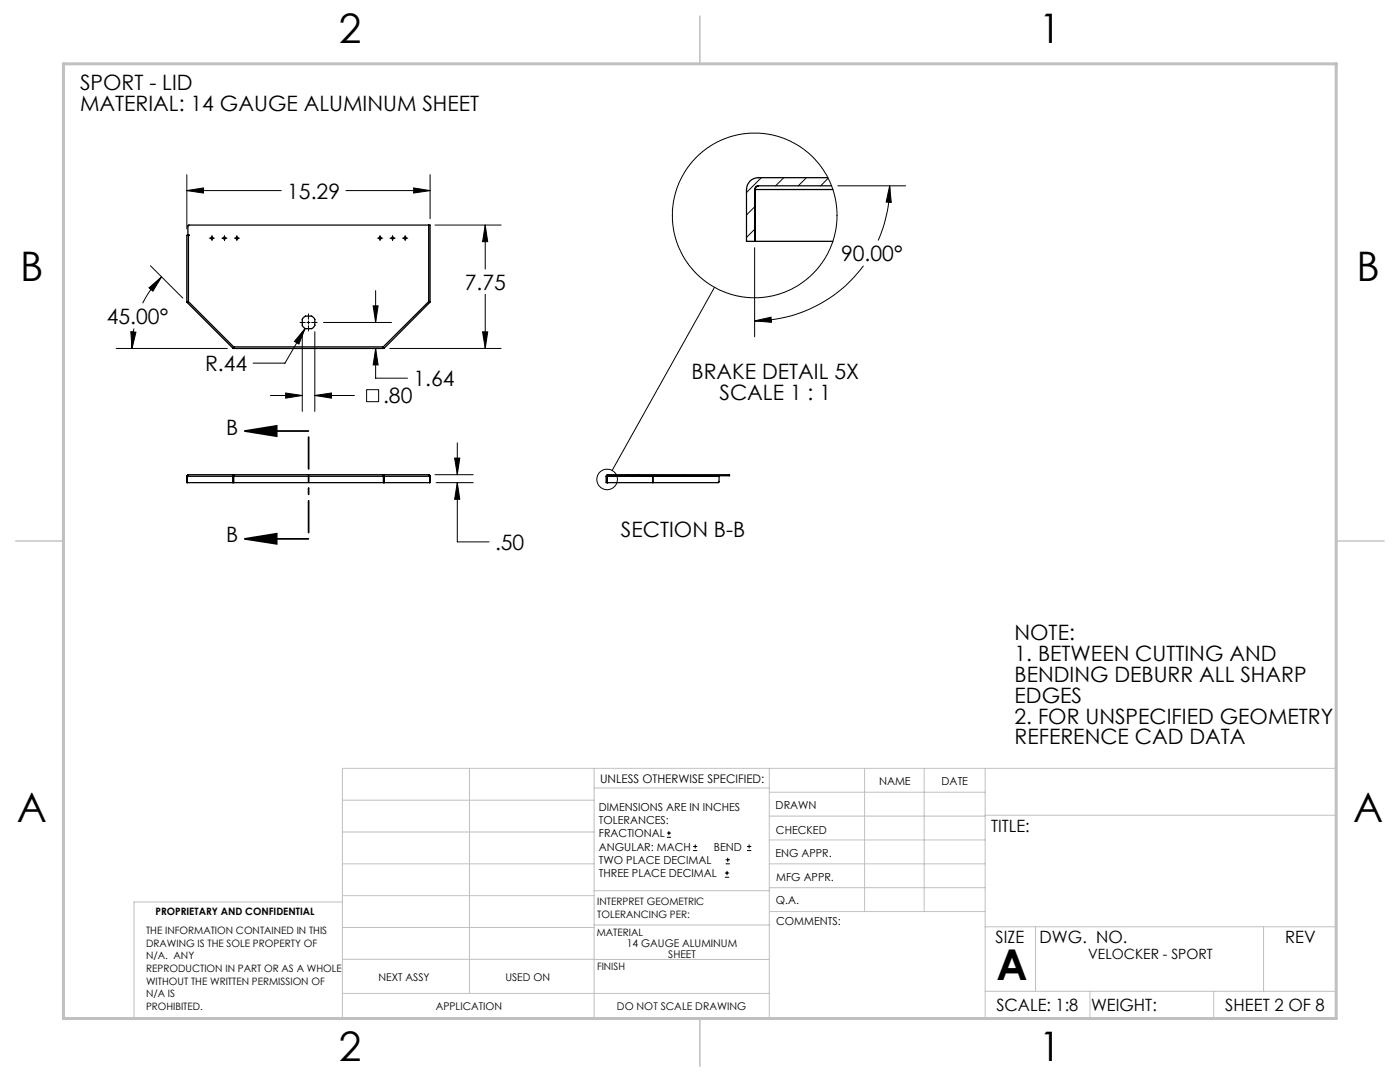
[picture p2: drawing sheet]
<svg xmlns="http://www.w3.org/2000/svg" width="279mm" height="216mm" viewBox="0 0 279 216" stroke-linecap="round" stroke-linejoin="round" font-family="sans-serif">
<g fill="none" stroke="#000" stroke-width=".2">
<path d="M37.3 34.9v10.8M37.3 38h18.8M37.3 38l3.3-.5v1zM69 38h16.8M82.6 37.5l3.2 .5-3.2 .5zM85.8 34.9v8.7M151.9 35.5l-2.9 2.9M156.4 35.5l-1.6 1.6M160.9 35.5l-1.6 1.6M165.3 35.6l-1.5 1.5M167.2 37.1h13.5M177.6 37.1l.3 3.3-1.1-.1z"/>
<path d="M177.6 37.1a26.7 26.7 0 0 1-2.3 10.9M29.7 57.4l2.5-2.2-1.7 2.9zM30 53l6.5 6.5M32.2 55.2a21 21 0 0 0-3.7 5.3M41.8 47.5h1M42.3 47v1M44.3 47.5h1M44.8 47v1M46.8 47.5h1M47.3 47v1M75 58v6.3M75.4 47.5h1"/>
<path d="M75.8 47v1M77.8 47.5h1.1M78.4 47v1M80.3 47.5h1.1M80.9 47v1M86.8 44.9h13.2M96.8 44.9v8.8M96.8 58.7v10.8M96.8 44.9l.5 3.3h-1zM142.6 57.3l-20.4 36.6M150.6 49.4v17.8M150.6 41.3l-1.6 1.6"/>
<path d="M150.6 45.8l-1.6 1.6M172.3 53a27.1 27.1 0 0 1-21.7 11M23.2 69.5h22.2M26.1 66.2l1 .1-.7 3.2zM26.7 65.5l-.3 2.5v1.5M54 78.9h6.3M57 78.4l3.3 .5-3.3 .5zM59.9 64.3h1M60.3 66.2v15.9M60.9 65.5l-4 7h-6.4M60.9 65.5l-1.2 3.2-.9-.6zM61.2 64.3h.7"/>
<path d="M61.6 62.6v1.1M61.6 64v.7M61.6 65v1M62.2 64.3h1.1M62.8 66.2v15.9M62.8 78.9h7.9M62.8 78.9l3.3-.5v1zM64.6 64.3h13.5M73.2 77.8h2.4v2.4h-2.4zM74.5 61h1l-.5 3.3zM75 69.5v6h6.3M75 69.5l.5 3.3h-1z"/>
<path d="M77.8 69.5h22.2M96.3 66.2h1l-.5 3.3zM150.6 64l3.3-.7 .1 1zM86.8 94.7h7.6M87 96.3h7.4M90.7 91.4h1.1l-.5 3.3zM91.3 96.3v11.8h6.3M91.3 88.4v6.3M91.3 96.3l.5 3.3h-1.1zM123 94.7l-.2 .2M127.5 94.7l-.1 .1M132 94.7l-.2 .2"/>
<path d="M136.5 94.7l-.2 .2M141 94.7l-.2 .2M145.5 94.7l-.2 .2M133.1 167.1h.8M133.1 166.2h.8M133.5 165.8v.9M138.3 169.7h.8M138.3 168.9h.8M138.7 168.5v.8M144.7 175h.8M144.7 174.2h.8M144.8 172.4h.9"/>
<path d="M144.8 171.6h.9M145.1 173.8v.8M145.2 171.1v.9M149.1 169.7h.8M149.1 168.9h.8M149.5 168.5v.8"/>
<circle cx="150.6" cy="43" r="16.4"/>
<circle cx="121.2" cy="95.7" r="2.05"/>
</g>
<path d="M48.9 86l6.3-1v2zM48.9 86h12.7M48.9 107.5l6.3-1v2zM48.9 107.5h12.7" fill="none" stroke="#000" stroke-width=".35"/>
<path d="M61.6 86v21.5" fill="none" stroke="#000" stroke-width=".35" stroke-dasharray="6.3 1.3 1.3 1.3 1.3 1.3" stroke-dashoffset="-1.2"/>
<g fill="none" stroke="#c0c0c0" stroke-width=".2">
<path d="M68.3 159.7h50.3M93.7 153.3v44.9M118.6 153.3v49.9M118.6 157.2h34.9M153.5 153.3v49.9M153.5 158.1h43.1M172.5 153.3v28.6M184.4 153.3v28.6M196.6 153.3v49.9M68.3 180h-41.6v23.2h240v-49.9h-198.4v49.9M68.3 178.7h50.3M68.3 172.4h50.3"/>
<path d="M68.3 166h50.3M118.6 177.7h35M153.5 167.6h43.1M153.5 162.8h43.1M153.5 172.4h43.1M153.5 177.1h43.1M196.6 162.7h70.1M68.3 198.2h85.2M68.3 191.4l85.2 .1M68.3 185.1h50.3M118.6 184.6h35M153.6 181.9h43"/>
<path d="M196.6 197.8h70.1M196.6 184.9h70.1M206.7 184.9v12.9M217.5 197.8v5.4M242.2 197.8v5.4M252.2 184.9v12.9"/>
</g>
<path d="M139.7 3.2v9.5M3.1 107.9h9.6M266.7 107.9h9.5M139.7 203.2v9.6" fill="none" stroke="#c0c0c0" stroke-width=".3"/>
<path d="M12.7 12.7h254v190.5h-254z" fill="none" stroke="#c0c0c0" stroke-width=".6"/>
<g fill="#000">
<path d="M48.9 86l6.3-1v2zM48.9 107.5l6.3-1v2z"/>
<path d="M90.7 91.4h1.1l-.5 3.3zM91.3 96.3l.5 3.3h-1.1zM37.3 38l3.3-.5v1zM82.6 37.5l3.2 .5-3.2 .5zM96.3 66.2h1l-.5 3.3zM96.8 44.9l.5 3.3h-1zM29.7 57.4l2.5-2.2-1.7 2.9zM26.1 66.2l1 .1-.7 3.2zM60.9 65.5l-2.1 2.6 .9 .6zM74.5 61h1l-.5 3.3zM75 69.5l.5 3.3h-1zM57 78.4l3.3 .5-3.3 .5zM62.8 78.9l3.3-.5v1zM150.6 64l3.3-.7 .1 1zM177.6 37.1l.3 3.3-1.1-.1z"/>
</g>
<g fill="none" stroke="#000" stroke-width=".25">
<path d="M150.6 37.8v10.4M150.6 37.8h15.6M151.4 37.1a.78 .78 0 0 0-.8 .7M151.4 37.1a.73 .73 0 0 0-.7 .7v10.4M151.4 37.1h14.5M165.2 35.5h-13.8a2.35 2.35 0 0 0-2.4 2.3v10.4h17.2M37.6 47h-.3v13.2M37.6 47v13.2M85.5 44.9h.3v15.3M85.5 44.9h-47.9l-.1 .1v1.9h.2l-.1 .1M85.5 44.9v15.3M37.3 60.2h.3"/>
<path d="M37.3 60.2h.2M37.4 60.4l9.1 9.1M37.5 60.2l-.1 .2M37.6 60.2l-.2 .2M37.6 60.2l9 9M46.6 69.3l-.1 .2M46.6 69.2l-.1 .3M46.6 69.2v.3M46.6 69.3v.2M46.6 69.2h29.9M46.6 69.5h29.9M60.5 63.4l.5-.3h1.2l.3 .2 .3 .4v1.2l-.1 .3-.5 .4h-1.2l-.3-.2-.4-.5v-1.2z"/>
<path d="M76.5 69.2l.2 .3M76.5 69.2v.3M76.7 69.5l-.2-.2v.2M85.5 60.2h.3M85.5 60.2l.3 .2M85.5 60.2l-9 9M85.6 60.2l.2 .2M85.7 60.2h.1M85.8 60.4l-9.1 9.1M37.3 95l.3-.3-.2 .3v1.3M37.3 95v1.3h48.5v-1.3M37.3 95h48.5"/>
<path d="M46.5 96.3v-1.4l.1-.2v1.6M46.6 94.9v1.4M76.5 94.9l.1 .1M76.5 95v-.3l.2 .3v1.3M76.5 95v1.3M85.5 94.7l.3 .2v1.4M85.5 94.7l.3 .3M85.5 94.7l-48 .1M121.2 95h.1M121.2 96.3h.1M121.2 95h22.3M121.2 95v1.3"/>
<path d="M124.9 94.7l-3.8 .1-.1 .2v1.3h22.3l.2-.1v-1.2M124.9 94.9h-3.7v.1M124.9 94.9h.7M124.9 94.7h.7M124.9 94.7v.2M125.6 94.7h1.2M125.6 94.9h1.2M125.6 94.7v.2M126.8 94.9h.6M126.8 94.7h.6M126.8 94.7v.2M127.4 94.7h18.2v.2h-18.2"/>
<path d="M127.4 94.7v.2M130.3 95v1.3M130.3 94.9v.1M143.5 94.9v.1"/>
<circle cx="42.3" cy="47.5" r=".2"/>
<circle cx="44.8" cy="47.5" r=".21"/>
<circle cx="47.3" cy="47.5" r=".21"/>
<circle cx="75.9" cy="47.5" r=".21"/>
<circle cx="78.4" cy="47.5" r=".2"/>
<circle cx="80.9" cy="47.5" r=".2"/>
</g>
<text font-size="8.5" x="198.9" y="195.5">A</text>
<g font-size="8.1">
<text x="67.6" y="8.5">2</text>
<text x="207.3" y="8.5">1</text>
<text x="4" y="56.2">B</text>
<text x="270.7" y="56.2">B</text>
<text x="3.3" y="164.1">A</text>
<text x="270" y="164.1">A</text>
<text x="67.6" y="211.7">2</text>
<text x="207.3" y="211.7">1</text>
</g>
<g font-size="4.2">
<text x="16" y="18">SPORT - LID</text>
<text x="16" y="22.1">MATERIAL: 14 GAUGE ALUMINUM SHEET</text>
<text x="57.3" y="39.6">15.29</text>
<text x="167.9" y="52.1">90.00°</text>
<text x="92.7" y="57.8">7.75</text>
<text x="21.3" y="64.6">45.00°</text>
<text x="40.9" y="74.1">R.44</text>
<text x="82.5" y="77">1.64</text>
<text x="138" y="75.6">BRAKE DETAIL 5X</text>
<text x="76.5" y="80.5">.80</text>
<text x="143.6" y="79.8">SCALE 1 : 1</text>
<text x="45.1" y="86.7">B</text>
<text x="123.9" y="107.2">SECTION B-B</text>
<text x="45.1" y="108.2">B</text>
<text x="98.8" y="109.7">.50</text>
<text x="202.5" y="127.7">NOTE:</text>
<text x="202.5" y="131.8">1. BETWEEN CUTTING AND</text>
<text x="202.5" y="136">BENDING DEBURR ALL SHARP</text>
<text x="202.5" y="140.2">EDGES</text>
<text x="202.5" y="144.4">2. FOR UNSPECIFIED GEOMETRY</text>
<text x="202.5" y="148.5">REFERENCE CAD DATA</text>
</g>
<g font-size="3.4">
<text x="197.8" y="166">TITLE:</text>
<text x="198.7" y="188.1">SIZE</text>
<text x="207.5" y="188.1">DWG. NO.</text>
<text x="256.5" y="188.2">REV</text>
<text x="198.8" y="201.7">SCALE: 1:8</text>
<text x="217.7" y="201.8">WEIGHT:</text>
<text x="244.5" y="201.7">SHEET 2 OF 8</text>
</g>
<text font-size="2.8" x="217.2" y="191.3">VELOCKER - SPORT</text>
<text font-size="2.4" x="119.8" y="156.2">UNLESS OTHERWISE SPECIFIED:</text>
<g font-size="2.2">
<text x="119.5" y="161.8">DIMENSIONS ARE IN INCHES</text>
<text x="154.8" y="161.4">DRAWN</text>
<text x="175.4" y="156.6">NAME</text>
<text x="187.9" y="156.7">DATE</text>
<text x="119.5" y="164.4">TOLERANCES:</text>
<text x="119.5" y="167.1">FRACTIONAL</text>
<text x="154.9" y="166.3">CHECKED</text>
<text x="119.5" y="169.7">ANGULAR: MACH</text>
<text x="119.5" y="172.4">TWO PLACE DECIMAL</text>
<text x="142.5" y="169.7">BEND</text>
<text x="154.8" y="171">ENG APPR.</text>
<text x="119.5" y="175">THREE PLACE DECIMAL</text>
<text x="154.9" y="175.7">MFG APPR.</text>
<text x="154.9" y="180.4">Q.A.</text>
<text x="154.9" y="184.6">COMMENTS:</text>
</g>
<g font-size="2.1">
<text x="125.1" y="189">14 GAUGE ALUMINUM</text>
<text x="133.4" y="191.1">SHEET</text>
<text x="75.5" y="195.7">NEXT ASSY</text>
<text x="100.9" y="195.7">USED ON</text>
<text x="86.9" y="201.5">APPLICATION</text>
<text x="123.1" y="201.6">DO NOT SCALE DRAWING</text>
</g>
<g font-size="2">
<text x="31" y="182.6">PROPRIETARY AND CONFIDENTIAL</text>
<text x="119.2" y="180.6">INTERPRET GEOMETRIC</text>
<text x="119.2" y="183.1">TOLERANCING PER:</text>
<text x="29.2" y="186.4">THE INFORMATION CONTAINED IN THIS</text>
<text x="29.2" y="188.9">DRAWING IS THE SOLE PROPERTY OF</text>
<text x="29.2" y="191.4">N/A. ANY</text>
<text x="119.1" y="186.7">MATERIAL</text>
<text x="29.2" y="193.9">REPRODUCTION IN PART OR AS A WHOLE</text>
<text x="29.2" y="196.5">WITHOUT THE WRITTEN PERMISSION OF</text>
<text x="119.1" y="193.5">FINISH</text>
<text x="29.2" y="199">N/A IS</text>
<text x="29.2" y="201.5">PROHIBITED.</text>
</g>
</svg>
